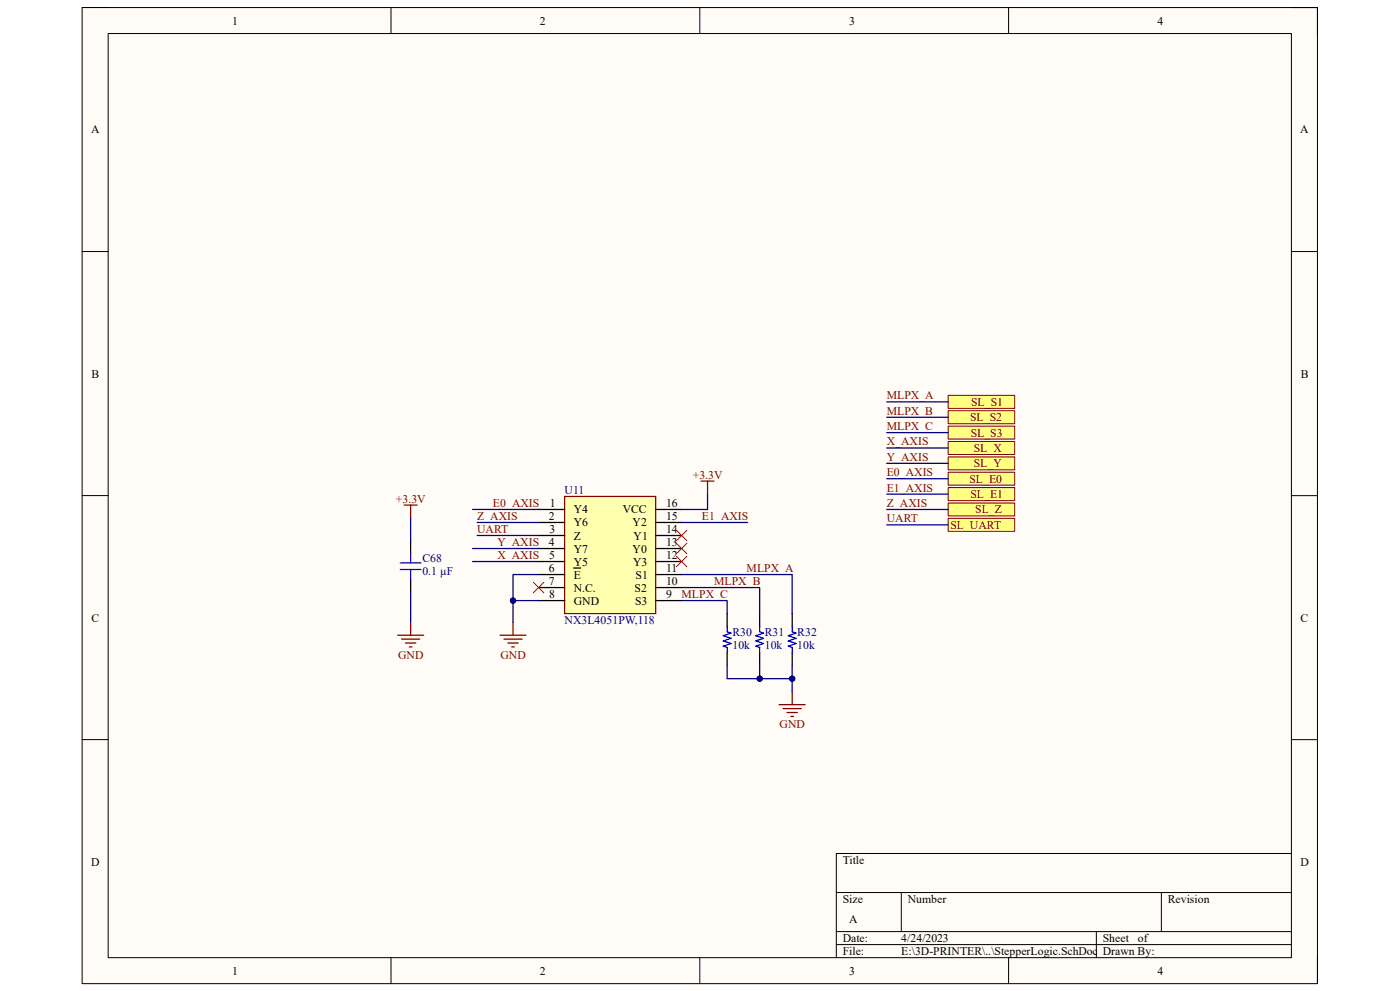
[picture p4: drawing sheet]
<svg xmlns="http://www.w3.org/2000/svg" width="420mm" height="297mm" viewBox="0 0 420 297" stroke-linecap="round" stroke-linejoin="round" font-family="sans-serif">
<path d="M24.6 2.3h370.6v292.5h-370.6z" fill-rule="evenodd" fill="#fffcf8"/>
<path d="M24.6 2.3h370.6v292.5h-370.6z" fill="none" stroke="#000" stroke-width=".3"/>
<path d="M32.4 10.1h355v276.9h-355z" fill-rule="evenodd" fill="#fffcf8"/>
<g fill="none" stroke="#000" stroke-width=".3">
<path d="M24.6 2.3h7.8M32.4 10.1h355v276.9h-355zM117.3 2.3v7.8M209.9 2.3v7.8M302.6 2.3v7.8M387.4 2.3h7.8v7.8M24.6 75.4h7.8M387.4 75.4h7.8M24.6 148.5h7.8M387.4 148.5h7.8M24.6 221.7h7.8M387.4 221.7h7.8"/>
<path d="M387.4 255.8h-136.5v31.2M250.9 267.5h136.5M250.9 279.2h136.5M270.4 267.5v11.7M328.9 279.2v7.8M348.4 267.5v11.7M117.3 287v7.8M209.9 287v7.8M250.9 283.1h136.5M302.6 287v7.8M395.2 287v7.8"/>
</g>
<path d="M169.4 148.8h27.3v35.1h-27.3z" fill-rule="evenodd" fill="#ffffb0"/>
<g fill="none" stroke="#800000" stroke-width=".38">
<path d="M121.2 151.4h3.9M123.2 151.4v3.9M169.4 148.8h27.3v35.1h-27.3zM210.3 144.2h3.9M212.3 144.2v3.9M119.3 190.4h7.8M120.5 191.5h5.4M121.6 192.7h3.1M122.8 193.9h.8M123.2 186.5v3.9M150 190.4h7.8M151.2 191.5h5.4"/>
<path d="M152.3 192.7h3.2M153.5 193.9h.8M153.9 186.5v3.9M233.7 211.2h7.8M234.9 212.4h5.5M236.1 213.6h3.1M237.3 214.7h.7M237.6 207.3v3.9"/>
</g>
<g fill="none" stroke="#000" stroke-width=".38">
<path d="M161.6 152.7h7.8M161.6 156.6h7.8M196.7 152.7h7.8M196.7 156.6h7.8M161.6 160.5h7.8M161.6 164.4h7.8M161.6 168.3h7.8M161.6 172.2h7.8M161.6 176.1h7.8M172.1 170.2h2.1M196.7 160.5h7.8M196.7 164.4h7.8"/>
<path d="M196.7 168.3h7.8M196.7 172.2h7.8M196.7 176.1h7.8M161.6 180h7.8M196.7 180h7.8"/>
</g>
<path d="M160 174.5l3.1 3.2M163.1 174.5l-3.1 3.2" fill="none" stroke="#f00" stroke-width=".3"/>
<path d="M284.4 150.7h20v3.9h-20z" fill-rule="evenodd" fill="#ffff80"/>
<path d="M284.4 150.7h20v3.9h-20z" fill="none" stroke="#800000" stroke-width=".3"/>
<path d="M284.4 155.4h20v3.8h-20z" fill-rule="evenodd" fill="#ffff80"/>
<path d="M284.4 155.4h20v3.8h-20z" fill="none" stroke="#800000" stroke-width=".3"/>
<path d="M284.4 146.1h20v3.9h-20z" fill-rule="evenodd" fill="#ffff80"/>
<path d="M284.4 146.1h20v3.9h-20z" fill="none" stroke="#800000" stroke-width=".3"/>
<path d="M284.4 141.5h20v3.9h-20z" fill-rule="evenodd" fill="#ffff80"/>
<path d="M284.4 141.5h20v3.9h-20z" fill="none" stroke="#800000" stroke-width=".3"/>
<path d="M284.4 136.9h20v3.9h-20z" fill-rule="evenodd" fill="#ffff80"/>
<path d="M284.4 136.9h20v3.9h-20z" fill="none" stroke="#800000" stroke-width=".3"/>
<path d="M284.4 132.3h20v3.9h-20z" fill-rule="evenodd" fill="#ffff80"/>
<path d="M284.4 132.3h20v3.9h-20z" fill="none" stroke="#800000" stroke-width=".3"/>
<path d="M284.4 127.7h20v3.9h-20z" fill-rule="evenodd" fill="#ffff80"/>
<path d="M284.4 127.7h20v3.9h-20z" fill="none" stroke="#800000" stroke-width=".3"/>
<path d="M284.4 123.1h20v3.9h-20z" fill-rule="evenodd" fill="#ffff80"/>
<path d="M284.4 123.1h20v3.9h-20z" fill="none" stroke="#800000" stroke-width=".3"/>
<path d="M284.4 118.5h20v3.9h-20z" fill-rule="evenodd" fill="#ffff80"/>
<path d="M284.4 118.5h20v3.9h-20z" fill="none" stroke="#800000" stroke-width=".3"/>
<path d="M123.2 161.9v3.9M123.2 173.6v3.9M218.1 183.9v3.9M218.1 195.6v3.9M227.9 183.9v3.9M227.9 195.6v3.9M237.6 183.9v3.9M237.6 195.6v3.9" fill="none" stroke="#000" stroke-width=".38"/>
<path d="M120.1 168.7h6.2M120.1 170.7h6.2M123.2 165.8v2.9M123.2 170.7v2.9M218.1 187.8v1.6l1.2 .3-2.3 .8 2.3 .8-2.3 .8 2.3 .8-2.3 .8 1.1 .3v1.6M227.9 187.8v1.6l1.2 .3-2.4 .8 2.4 .8-2.4 .8 2.4 .8-2.4 .8 1.2 .3v1.6M237.6 187.8v1.6l1.2 .3-2.3 .8 2.3 .8-2.3 .8 2.3 .8-2.3 .8 1.1 .3v1.6" fill="none" stroke="#00f" stroke-width=".38"/>
<path d="M143.2 160.5h18.4M161.6 180h-7.7v6.5" fill="none" stroke="#000080" stroke-width=".38"/>
<circle cx="153.9" cy="180" r=".78" fill="#000080"/>
<circle cx="153.9" cy="180" r=".78" fill="none" stroke="#000080" stroke-width=".3"/>
<path d="M161.6 172.2h-7.7v7.8" fill="none" stroke="#000080" stroke-width=".38"/>
<circle cx="153.9" cy="180" r=".78" fill="#000080"/>
<circle cx="153.9" cy="180" r=".78" fill="none" stroke="#000080" stroke-width=".3"/>
<path d="M212.3 148.1v4.6h-7.8M204.5 176.1h23.4v7.8M204.5 172.2h33.1v11.7M204.5 180h13.6v3.9M218.1 199.5v3.9h19.5v-3.9" fill="none" stroke="#000080" stroke-width=".38"/>
<circle cx="227.9" cy="203.4" r=".78" fill="#000080"/>
<circle cx="227.9" cy="203.4" r=".78" fill="none" stroke="#000080" stroke-width=".3"/>
<circle cx="237.6" cy="203.4" r=".78" fill="#000080"/>
<circle cx="237.6" cy="203.4" r=".78" fill="none" stroke="#000080" stroke-width=".3"/>
<path d="M227.9 199.5v3.9" fill="none" stroke="#000080" stroke-width=".38"/>
<circle cx="227.9" cy="203.4" r=".78" fill="#000080"/>
<circle cx="227.9" cy="203.4" r=".78" fill="none" stroke="#000080" stroke-width=".3"/>
<path d="M237.6 203.4v3.9" fill="none" stroke="#000080" stroke-width=".38"/>
<circle cx="237.6" cy="203.4" r=".78" fill="#000080"/>
<circle cx="237.6" cy="203.4" r=".78" fill="none" stroke="#000080" stroke-width=".3"/>
<g fill="none" stroke="#000080" stroke-width=".38">
<path d="M266 138.9h18.4M266 134.3h18.4M266 129.7h18.4M266 125.1h18.4M266 120.4h18.4M123.2 155.3v6.6M141.8 152.7h19.8M143.2 156.6h18.4M204.5 156.6h19.8M266 152.7h18.4M266 157.3h18.4M266 148.1h18.4"/>
<path d="M266 143.5h18.4M123.2 177.5v9M141.8 168.3h19.8M141.8 164.4h19.8"/>
</g>
<path d="M202.9 158.9l3.1 3.2M206 158.9l-3.1 3.2M202.9 162.8l3.1 3.2M202.9 166.7l3.1 3.2M206 162.8l-3.1 3.2M206 166.7l-3.1 3.2" fill="none" stroke="#f00" stroke-width=".3"/>
<g font-size="3.5">
<text x="69.6" y="7.4">1</text>
<text x="162" y="7.4">2</text>
<text x="254.8" y="7.4">3</text>
<text x="347.3" y="7.4">4</text>
<text x="27.3" y="40">A</text>
<text x="390.1" y="40">A</text>
<text x="27.5" y="113.2">B</text>
<text x="390.2" y="113.2">B</text>
<text x="164.6" y="155.8">2</text>
<text x="164.9" y="151.9">1</text>
<text x="172.1" y="153.9">Y4</text>
<text x="186.8" y="153.9">VCC</text>
<text x="199.8" y="151.9">16</text>
<text x="199.8" y="155.8">15</text>
<text x="164.8" y="159.8">3</text>
<text x="172.1" y="157.8">Y6</text>
<text x="172.1" y="161.7">Z</text>
<text x="189.8" y="157.8">Y2</text>
<text x="190.1" y="161.7">Y1</text>
<text x="199.8" y="159.8">14</text>
<text x="164.6" y="163.7">4</text>
<text x="164.7" y="167.6">5</text>
<text x="172.1" y="165.6">Y7</text>
<text x="189.8" y="165.6">Y0</text>
<text x="199.8" y="163.7">13</text>
<text x="199.8" y="167.6">12</text>
<text x="164.6" y="171.4">6</text>
<text x="172.1" y="169.5">Y5</text>
<text x="172.1" y="173.4">E</text>
<text x="189.9" y="169.5">Y3</text>
<text x="190.7" y="173.4">S1</text>
<text x="199.8" y="171.4">11</text>
<text x="164.6" y="175.3">7</text>
<text x="164.7" y="179.2">8</text>
<text x="172.1" y="177.3">N.C.</text>
<text x="190.4" y="177.3">S2</text>
<text x="199.8" y="175.3">10</text>
<text x="199.8" y="179.2">9</text>
<text x="172.1" y="181.2">GND</text>
<text x="190.5" y="181.2">S3</text>
<text x="27.4" y="186.3">C</text>
<text x="390.2" y="186.3">C</text>
<text x="27.3" y="259.5">D</text>
<text x="252.8" y="259">Title</text>
<text x="390.1" y="259.5">D</text>
<text x="252.8" y="270.6">Size</text>
<text x="272.3" y="270.6">Number</text>
<text x="350.4" y="270.6">Revision</text>
<text x="254.8" y="276.5">A</text>
<text x="252.8" y="282.4">Date:</text>
<text x="252.8" y="286.3">File:</text>
<text x="270.4" y="286.3">E:\3D-PRINTER\..\StepperLogic.SchDoc Drawn By:</text>
<text x="270.4" y="282.4">4/24/2023</text>
<text x="330.8" y="282.4">Sheet</text>
<text x="341.3" y="282.4">of</text>
<text x="69.6" y="292.1">1</text>
<text x="162" y="292.1">2</text>
<text x="254.8" y="292.1">3</text>
<text x="347.3" y="292.1">4</text>
</g>
<g font-size="3.5" fill="#800000">
<text x="266" y="119.7">MLPX_A</text>
<text x="266" y="124.3">MLPX_B</text>
<text x="291.3" y="121.6">SL_S1</text>
<text x="266" y="128.9">MLPX_C</text>
<text x="291" y="126.2">SL_S2</text>
<text x="291.2" y="130.9">SL_S3</text>
<text x="266" y="133.5">X_AXIS</text>
<text x="292.1" y="135.5">SL_X</text>
<text x="207.8" y="143.4">+3.3V</text>
<text x="266" y="142.7">E0_AXIS</text>
<text x="266" y="138.1">Y_AXIS</text>
<text x="292.1" y="140.1">SL_Y</text>
<text x="266" y="147.3">E1_AXIS</text>
<text x="290.8" y="144.7">SL_E0</text>
<text x="291.1" y="149.3">SL_E1</text>
<text x="118.7" y="150.6">+3.3V</text>
<text x="143.1" y="155.8">Z_AXIS</text>
<text x="147.9" y="151.9">E0_AXIS</text>
<text x="210.6" y="155.8">E1_AXIS</text>
<text x="266" y="151.9">Z_AXIS</text>
<text x="292.6" y="153.9">SL_Z</text>
<text x="143.1" y="159.8">UART</text>
<text x="266" y="156.5">UART</text>
<text x="285.1" y="158.5">SL_UART</text>
<text x="149.2" y="167.6">X_AXIS</text>
<text x="149.2" y="163.7">Y_AXIS</text>
<text x="224" y="171.4">MLPX_A</text>
<text x="204.5" y="179.2">MLPX_C</text>
<text x="214.2" y="175.3">MLPX_B</text>
<text x="119.4" y="197.4">GND</text>
<text x="150.2" y="197.4">GND</text>
<text x="233.9" y="218.3">GND</text>
</g>
<g font-size="3.5" fill="#000080">
<text x="169.4" y="148">U11</text>
<text x="126.7" y="172.5">0.1 µF</text>
<text x="126.7" y="168.6">C68</text>
<text x="169.4" y="187.1">NX3L4051PW,118</text>
<text x="219.7" y="190.5">R30</text>
<text x="229.4" y="190.5">R31</text>
<text x="239.2" y="190.5">R32</text>
<text x="219.7" y="194.5">10k</text>
<text x="229.4" y="194.5">10k</text>
<text x="239.2" y="194.5">10k</text>
</g>
</svg>
